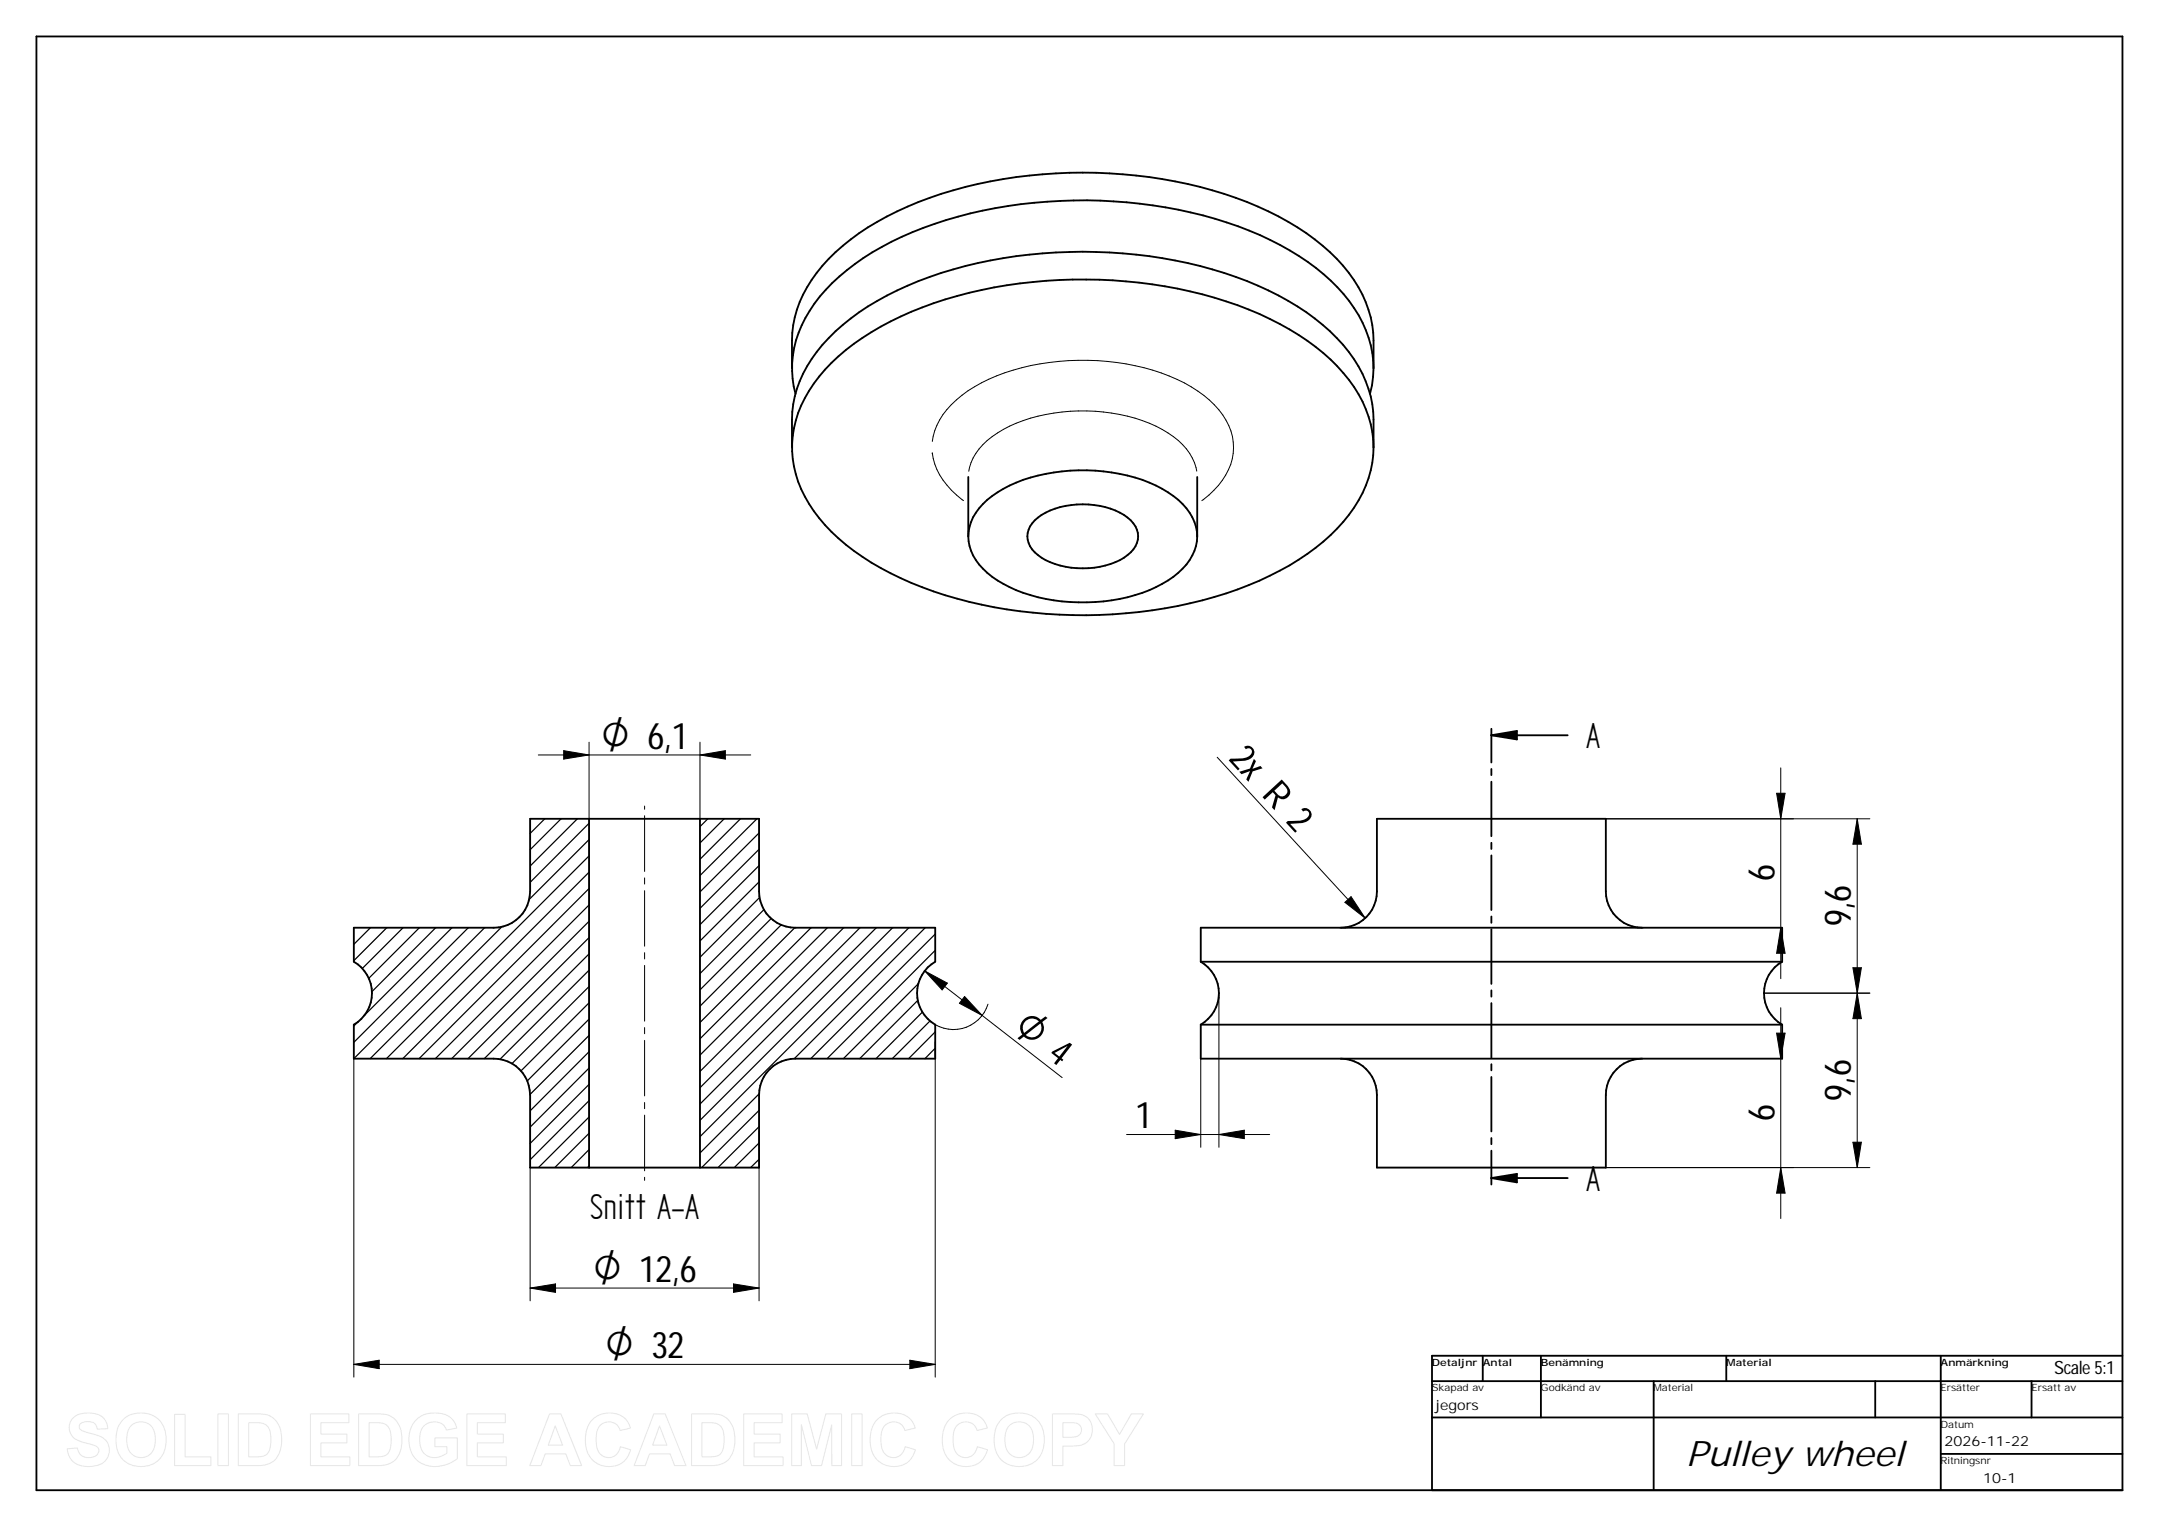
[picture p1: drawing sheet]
<svg xmlns="http://www.w3.org/2000/svg" width="594mm" height="420mm" viewBox="0 0 594 420" stroke-linecap="round" stroke-linejoin="round" font-family="sans-serif">
<g fill="none" stroke="#000" stroke-width=".51">
<path d="M10 10h574v400h-574zM228.8 99.8a77.3 77.3 0 0 1 31.3-17.4 132.8 132.8 0 0 1 80.5 1.6 73.3 73.3 0 0 1 27.4 16.8 31.9 31.9 0 0 1 9.9 24.4 33.1 33.1 0 0 1-9.9 20.2 71.5 71.5 0 0 1-27.4 16.8 130.8 130.8 0 0 1-86.8-.6 69.4 69.4 0 0 1-26.8-17.1 31.8 31.8 0 0 1-9-22.5 32.2 32.2 0 0 1 9-20.3zM217.9 101.3a43 43 0 0 1 1.4-16.1 41.1 41.1 0 0 1 14.8-19.3 92.1 92.1 0 0 1 38.4-16 131.6 131.6 0 0 1 70.6 5.7 68.6 68.6 0 0 1 26.5 17.5 31.9 31.9 0 0 1 8.3 20.6v7.6M377.9 101.3l-.4 4.7-.5 2.4M377.9 101.3a32.4 32.4 0 0 0-9.9-22.3 74 74 0 0 0-30.4-17.8 131.5 131.5 0 0 0-83.5 1.5 67 67 0 0 0-28.5 18.9 30.7 30.7 0 0 0-7.5 22.6l.8 4.2M217.9 123.1a43.1 43.1 0 0 1 1.4-16.1 41.1 41.1 0 0 1 14.8-19.4 92.1 92.1 0 0 1 38.4-15.9 131.6 131.6 0 0 1 70.6 5.6 68.6 68.6 0 0 1 26.5 17.6 32.1 32.1 0 0 1 8.3 20.5v7.7M266.4 131.2v16.4M329.4 131.2v16.4M266.4 147.6a13.3 13.3 0 0 0 5.2 10 39 39 0 0 0 22.9 8.1 44.2 44.2 0 0 0 28.4-7 14.5 14.5 0 0 0 6.5-11.1M284.7 143.2a20.6 20.6 0 0 1 16.4-4.2 16.3 16.3 0 0 1 10.8 5 5.9 5.9 0 0 1-1.6 8.7 22.3 22.3 0 0 1-17.1 3.3 14.3 14.3 0 0 1-9.8-5.7 5.7 5.7 0 0 1 1.3-7.1zM329.4 147.6a15 15 0 0 0-8-12.1 45.5 45.5 0 0 0-26.9-6 41.3 41.3 0 0 0-21.5 7 14.5 14.5 0 0 0-6.6 11.1M410.4 200.5v9.3"/>
<path d="M410.4 211.6v1.7M410.4 215.1v15M410.4 202.3h21M410.4 202.3l7-1.2v2.4zM162.1 225.3v96M192.6 225.3v96M410.4 231.9v1.7M410.4 235.4v15M97.4 255.3h38.4a10 10 0 0 0 10.1-10v-20h63v20a10 10 0 0 0 10 10h38.4v9.3a10 10 0 0 0 0 17.3v9.4h-38.4a10 10 0 0 0-10 10v20h-63v-20a10 10 0 0 0-10.1-10h-38.4v-9.4a10 10 0 0 0 0-17.3zM368.9 255.3a10 10 0 0 0 10-10v-20h63v20a10 10 0 0 0 10 10M410.4 252.2v1.7M410.4 255.7v15"/>
<path d="M330.4 264.6v-9.3h160v9.3M330.4 264.6h160M330.4 264.6a10 10 0 0 1 0 17.3M410.4 272.5v1.7M410.4 276v15M490.4 264.6a10 10 0 0 0 0 17.3M330.4 281.9h160M330.4 281.9v9.4h160v-9.4M410.4 292.8v1.7M410.4 296.3v15M451.9 291.3a10 10 0 0 0-10 10v20h-63v-20a10 10 0 0 0-10-10M410.4 313.1v1.7"/>
<path d="M410.4 316.6v9.3M410.4 324.1h21M410.4 324.1l7-1.1v2.3zM408 373v7M424 373v17M475 373v7M534 373v37M584 373h-190v37M394 390h190M394 380h190M455 380v30M516 380v10"/>
<path d="M559 380v10M534 400h50"/>
</g>
<g fill="none" stroke="#000" stroke-width=".28">
<path d="M256.5 121.5a19.1 19.1 0 0 1 8.2-12.7 51.8 51.8 0 0 1 26.7-9.4 63.7 63.7 0 0 1 34.5 6 26.8 26.8 0 0 1 12.2 11.7 15 15 0 0 1-2.8 16.5l-2.7 2.6-1.9 1.6M256.5 124.6a19.7 19.7 0 0 0 8.6 13.2M256.5 124.6h.1M329.3 129.6a15.6 15.6 0 0 0-7.9-10.5 45.5 45.5 0 0 0-26.9-5.9 39.8 39.8 0 0 0-22.9 8 14.6 14.6 0 0 0-5 8.5M148.1 207.7h58.5M155.1 206.5l7 1.2-7 1.2zM162.1 204.2v21.1M192.6 207.7l7-1.2v2.4zM192.6 204.2v21.1M334.9 208.4l40.8 44.2M488.9 218.3h2.3l-1.2 7zM490 211.3v58"/>
<path d="M177.4 221.8v.9M177.4 224.5v15.3M441.9 225.3h72.6M511 225.3l1.2 7h-2.3zM511 225.3v96M177.4 241.6v1.6M177.4 245.1v15.2M370.1 248.3l1.7-1.6 3.9 5.9zM490 255.3l1.2 7h-2.3zM177.4 262.1v1.8M177.4 265.6v15.4M254.5 267.2l6.2 3.3-1.5 1.9z"/>
<path d="M254.5 267.2l37.8 29.3M265.4 274.2l4.8 5.2-6.2-3.3zM271.9 276.3a10 10 0 0 1-14.6 5.6M335.4 273.3v42.4M485.4 273.3h29.1M490 277.3v58M509.9 266.3h2.3l-1.2 7zM511 273.3l1.2 7h-2.3zM97.4 291.3v87.6M177.4 282.7v1.7M177.4 286.3v15.2M257.3 286.6v92.3"/>
<path d="M330.4 291.3v24.4M488.9 284.3h2.3l-1.2 7zM177.4 303.4v1.7M177.4 306.8v15.4M208.9 311.3v46.6M310 312.2h39.4M323.4 311l7 1.2-7 1.1zM335.4 312.2l7-1.2v2.3zM509.9 314.3h2.3l-1.2 7zM145.9 321.3v36.6M177.4 323.9v.9M441.9 321.3h72.6"/>
<path d="M490 321.3l1.2 7h-2.3zM145.9 354.4l7-1.1v2.3zM145.9 354.4h63M201.8 353.3l7.1 1.1-7.1 1.2zM97.4 375.4h159.9M97.4 375.4l6.9-1.1v2.3zM250.4 374.3l6.9 1.1-6.9 1.2z"/>
</g>
<g fill="#000">
<path d="M155.1 206.5l7 1.2-7 1.2zM192.6 207.7l7-1.2v2.4zM410.4 202.3l7-1.2v2.4zM488.9 218.3h2.3l-1.2 7zM511 225.3l1.2 7h-2.3zM370.1 248.3l1.7-1.6 3.9 5.9zM254.5 267.2l6.2 3.3-1.5 1.9zM265.4 274.2l4.8 5.2-6.2-3.3zM490 255.3l1.2 7h-2.3zM509.9 266.3h2.3l-1.2 7zM488.9 284.3h2.3l-1.2 7zM511 273.3l1.2 7h-2.3z"/>
<path d="M323.4 311l7 1.2-7 1.1zM335.4 312.2l7-1.2v2.3zM509.9 314.3h2.3l-1.2 7zM410.4 324.1l7-1.1v2.3zM490 321.3l1.2 7h-2.3zM145.9 354.4l7-1.1v2.3zM201.8 353.3l7.1 1.1-7.1 1.2zM97.4 375.4l6.9-1.1v2.3zM250.4 374.3l6.9 1.1-6.9 1.2z"/>
</g>
<g fill="none" stroke="#000" stroke-width=".34">
<path d="M149.9 225.3l-4 4M154.4 225.3l-8.5 8.5M158.9 225.3l-13 13M162.1 226.5l-16.2 16.3M162.1 231l-16.5 16.5M162.1 235.5l-55.8 55.8M162.1 240l-51.3 51.3M194.8 225.3l-2.2 2.2M199.3 225.3l-6.7 6.6M203.7 225.3l-11.1 11.1M208.3 225.3l-15.7 15.6M208.9 229.2l-16.3 16.2"/>
<path d="M208.9 233.7l-16.3 16.2M208.9 238.2l-16.3 16.2M97.4 255.3v.1M101.9 255.3l-4.5 4.5M106.4 255.3l-9 9M110.9 255.3l-11.2 11.2M115.4 255.3l-13.9 13.9M119.9 255.3l-17.5 17.5M124.4 255.3l-24.2 24.1M128.9 255.3l-31.5 31.5M133.3 255.3l-35.9 36M138.1 255l-36.3 36.3"/>
<path d="M162.1 249l-42.3 42.3M162.1 258l-33.3 33.3M162.1 244.5l-46.8 46.8M162.1 253.5l-37.8 37.8M208.9 242.7l-16.3 16.2M209 247l-16.4 16.4M210.2 250.3l-17.6 17.6M212.2 252.7l-19.6 19.7M215 254.5l-22.4 22.4M218.7 255.3l-26.1 26M223.2 255.3l-30.6 30.5M227.7 255.3l-35.1 35"/>
<path d="M232.1 255.3l-39.5 39.5M236.6 255.3l-44 44M241.1 255.3l-48.5 48.5M245.6 255.3l-53 53M250.1 255.3l-57.5 57.5M254.6 255.3l-36 36M257.3 257l-34.2 34.3M162.1 275.9l-18.8 18.8M162.1 271.4l-21.2 21.3M162.1 267l-24.5 24.5M162.1 262.5l-28.8 28.8M252.6 275.3l-16 16"/>
<path d="M252.7 270.6l-20.6 20.7M253.8 278.5l-12.8 12.8M257.3 261.5l-29.7 29.8M98.5 281.1l-1.1 1.2M162.1 289.4l-16.2 16.2M162.1 293.9l-16.2 16.2M162.1 298.4l-16.2 16.2M162.1 280.4l-17 17M162.1 284.9l-16.3 16.3M255.9 280.9l-10.4 10.4M257.3 288.4l-2.8 2.9M257.3 283.9l-7.3 7.4"/>
<path d="M162.1 302.9l-16.2 16.2M162.1 316.3l-4.9 5M162.1 307.3l-13.9 14M162.1 311.8l-9.5 9.5M208.9 301l-16.3 16.2M208.9 305.5l-15.8 15.8M208.9 310l-11.3 11.3M208.9 314.5l-6.8 6.8M208.9 319l-2.4 2.3M162.1 320.8l-.4 .5"/>
</g>
<g fill="none" stroke="#e6e6e6" stroke-width=".28">
<path d="M20.2 390a7 7 0 0 1 8.4 .4l.7 .9 .4 1.8-2.9 .1a2.34 2.34 0 0 0-3.1-2 1.57 1.57 0 0 0-1.9 1.6 2.65 2.65 0 0 0 2.4 1.4l.6 .2a6.9 6.9 0 0 1 4.7 2.4 4.4 4.4 0 0 1-4 6.7 5.8 5.8 0 0 1-6.6-3l-.4-1.8 2.8-.3a3.2 3.2 0 0 0 2.5 2.6 3.2 3.2 0 0 0 3.4-1.5 1.82 1.82 0 0 0-2-2l-.4-.1a7.6 7.6 0 0 1-5.2-2.6 3.8 3.8 0 0 1 .6-4.8zM33.9 390.6a7.3 7.3 0 0 1 10.7 1.2 8.3 8.3 0 0 1-1.8 10.6 6.9 6.9 0 0 1-10.9-5.3 7.8 7.8 0 0 1 2-6.5zM35.9 392.4a3.9 3.9 0 0 1 4.4-.9 3.9 3.9 0 0 1 2.4 3.8 5 5 0 0 1-2.3 5.4 3.9 3.9 0 0 1-5.5-3.9l.2-2.8zM48 389.2h2.9v11.7h7.1v2.4h-10zM60 389h2.9v14.3h-2.9zM65.6 389h5.2a6 6 0 0 1 6.7 6.6 7 7 0 0 1-3.1 7l-2.3 .6-6.5 .1zM68.4 391.5a8.5 8.5 0 0 1 4.7 .5 5.6 5.6 0 0 1 1.4 5.4 3.2 3.2 0 0 1-3.9 3.5h-2.2zM85.4 389h10.6v2.5h-7.7v3.1h7.2v2.4h-7.2v3.9h8v2.4h-10.9zM98.7 389h5.2a6 6 0 0 1 6.7 6.6 7 7 0 0 1-3.1 7l-2.3 .6-6.5 .1zM101.6 391.5a8.5 8.5 0 0 1 4.6 .5 5.6 5.6 0 0 1 1.4 5.4 3.2 3.2 0 0 1-3.9 3.5h-2.1zM114.6 390.6a7.8 7.8 0 0 1 9.6-.3l.8 .9 .7 1.7-2.9 .6a3.8 3.8 0 0 0-3.7-2.3 3.8 3.8 0 0 0-3.4 2.7 5.9 5.9 0 0 0 1.7 6.6 5.2 5.2 0 0 0 5.6-.7v-1.7h-3.3v-2.5h6.2v5.7a8.8 8.8 0 0 1-11.5 .1 8.5 8.5 0 0 1 .2-10.8zM128.5 389h10.6v2.5h-7.7v3.1h7.1v2.4h-7.1v3.9h7.9v2.4h-10.8z"/>
<path d="M151.2 389h3.1l5.8 14.3h-3.2l-1.2-3.3h-5.7l-1.2 3.3h-3zM152.8 392.3l2 5.3h-3.9zM162.9 390.7a6.5 6.5 0 0 1 9.9 .7l.7 1.5-2.9 .7a3.3 3.3 0 0 0-3.6-2.3 3.3 3.3 0 0 0-2.9 3.2 6.2 6.2 0 0 0 1.6 6 3.3 3.3 0 0 0 5-2.4l2.8 .8a6.3 6.3 0 0 1-5.8 4.7 6.3 6.3 0 0 1-6.2-4.3 9.2 9.2 0 0 1 1.4-8.6zM179.9 389h3.1l5.8 14.3h-3.2l-1.2-3.3h-5.7l-1.2 3.3h-3zM181.5 392.3l2 5.3h-3.9zM190.3 389h5.2a6 6 0 0 1 6.7 6.6 7 7 0 0 1-3.1 7l-2.3 .6-6.5 .1zM193.2 391.5a8.5 8.5 0 0 1 4.6 .5 5.6 5.6 0 0 1 1.4 5.4 3.2 3.2 0 0 1-3.9 3.5h-2.1zM204.6 389h10.6v2.5h-7.7v3.1h7.2v2.4h-7.2v3.9h8v2.4h-10.9zM217.8 389h4.3l2.6 9.7 2.5-9.7h4.4v14.3h-2.7l-.1-11.3-2.7 11.3h-2.8l-2.8-11.3v11.3h-2.7zM234.4 389h2.8v14.3h-2.8zM241.3 390.7a6.5 6.5 0 0 1 9.9 .7l.6 1.5-2.8 .7a3.3 3.3 0 0 0-3.6-2.3 3.3 3.3 0 0 0-2.9 3.2 6.2 6.2 0 0 0 1.6 6 3.3 3.3 0 0 0 5-2.4l2.8 .8a6.3 6.3 0 0 1-5.9 4.7 6.3 6.3 0 0 1-6.1-4.3 9.2 9.2 0 0 1 1.4-8.6zM261.1 390.7a6.5 6.5 0 0 1 10 .7l.6 1.5-2.8 .7a3.3 3.3 0 0 0-3.7-2.3 3.3 3.3 0 0 0-2.8 3.2 6.2 6.2 0 0 0 1.5 6 3.3 3.3 0 0 0 5-2.4l2.8 .8a6.3 6.3 0 0 1-5.8 4.7 6.3 6.3 0 0 1-6.2-4.3 9.2 9.2 0 0 1 1.4-8.6z"/>
<path d="M275.5 390.6a7.3 7.3 0 0 1 10.8 1.2 8.3 8.3 0 0 1-1.9 10.6 6.9 6.9 0 0 1-10.8-5.3 7.8 7.8 0 0 1 1.9-6.5zM277.6 392.4a3.9 3.9 0 0 1 4.4-.9 3.9 3.9 0 0 1 2.4 3.8 5 5 0 0 1-2.4 5.4 3.9 3.9 0 0 1-5.5-3.9l.3-2.8zM289.6 389h4.6a7.5 7.5 0 0 1 4.8 .9 4.5 4.5 0 0 1 1.3 5.3 4.5 4.5 0 0 1-4.8 2.7h-3v5.4h-2.9zM292.5 391.5h1.4a3.3 3.3 0 0 1 3.6 1.2 2.04 2.04 0 0 1-2.3 2.7l-2.7 .1zM301.4 389h3.4l3.3 5.7 3.2-5.7h3.3l-5.2 8.3v6h-2.8v-6z"/>
</g>
<g font-size="11.3">
<text x="436.5" y="205.8">A</text>
<text x="436.5" y="327.7">A</text>
<text x="162.3" y="335.3">Snitt A-A</text>
</g>
<g font-size="10.8">
<text x="165.4" y="206">O 6,1</text>
<text x="278.4" y="283.5" transform="rotate(38 278.4 283.5)">O 4</text>
<text x="163.2" y="352.7">O 12,6</text>
<text x="166.5" y="373.7">O 32</text>
</g>
<g font-size="10.1">
<text x="337.9" y="209" transform="rotate(47 337.9 209)">2x R 2</text>
<text x="488.3" y="242.5" transform="rotate(-90 488.3 242.5)">6</text>
<text x="509.3" y="254.8" transform="rotate(-90 509.3 254.8)">9,6</text>
<text x="509.3" y="302.9" transform="rotate(-90 509.3 302.9)">9,6</text>
<text x="312.5" y="310.4">1</text>
<text x="488.3" y="308.5" transform="rotate(-90 488.3 308.5)">6</text>
</g>
<text font-size="9.6" x="464" y="403.5">Pulley wheel</text>
<text font-size="5" x="565.2" y="378.1">Scale 5:1</text>
<g font-size="3.9">
<text x="395" y="387.9">jegors</text>
<text x="535" y="397.8">2026-11-22</text>
<text x="545.7" y="407.9">10-1</text>
</g>
<g font-size="2.8">
<text x="394" y="375.8">Detaljnr Antal</text>
<text x="424" y="375.8">Benämning</text>
<text x="475" y="375.8">Material</text>
<text x="534" y="375.8">Anmärkning</text>
<text x="394" y="382.8">Skapad av</text>
<text x="424" y="382.8">Godkänd av</text>
<text x="455" y="382.8">Material</text>
<text x="534" y="382.8">Ersätter</text>
<text x="559" y="382.8">Ersatt av</text>
<text x="534" y="392.8">Datum</text>
<text x="534" y="402.8">Ritningsnr</text>
</g>
</svg>
